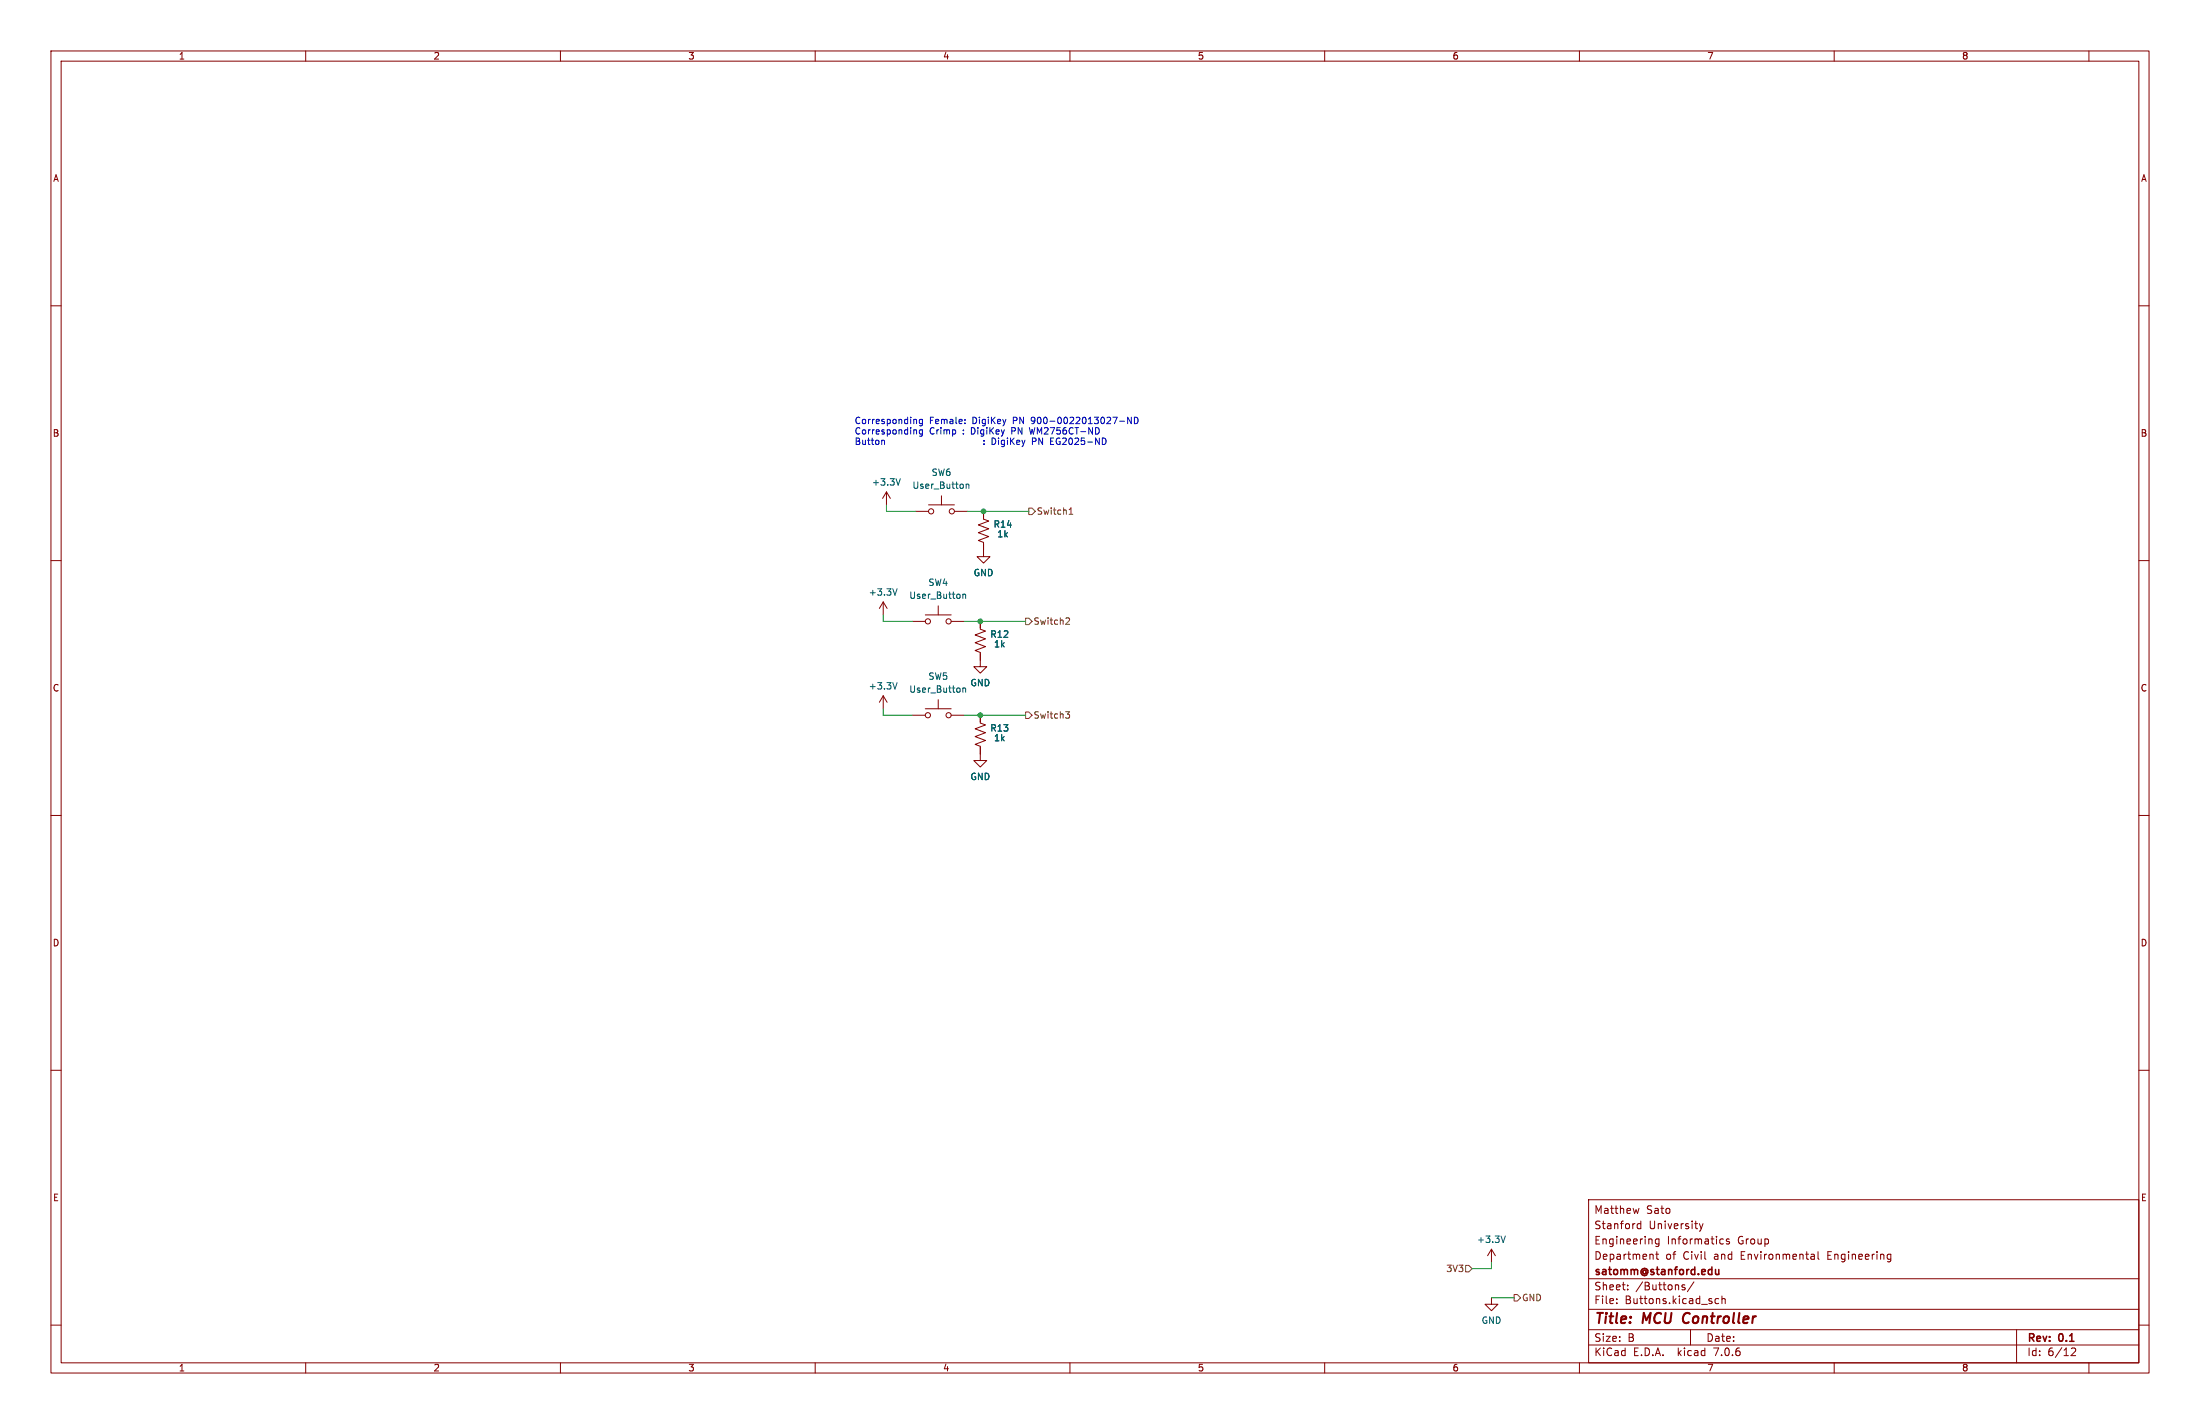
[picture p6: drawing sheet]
<svg xmlns="http://www.w3.org/2000/svg" width="432mm" height="279mm" viewBox="0 0 432 279" stroke-linecap="round" stroke-linejoin="round" font-family="sans-serif">
<g fill="none" stroke="#840000" stroke-width=".2">
<path d="M10 10h411.8v259.4h-411.8zM12 12h407.8v255.4h-407.8zM60 10v2M110 10v2M160 10v2M210 10v2M260 10v2M310 10v2M360 10v2M410 10v2M10 60h2M419.8 60h2"/>
<path d="M174 96.5l-.8 1.3M174 96.5v2.6M174 96.5l.8 1.3M182.2 99.1h5.1M184.8 97.3v1.8M10 110h2M173.4 118.1v2.6M173.4 118.1l-.8 1.3M173.4 118.1l.7 1.3M179.7 100.3h2.5M184.1 118.9v1.8M187.3 100.3h2.6"/>
<path d="M193 100.3v1.6l1.1 .3-2.1 .8 2.1 .8-2.1 .7 2.1 .8-2.1 .7 1 .4v2.8h1.3l-1.3 1.3-1.2-1.3h1.2M419.8 110h2M173.4 136.5l-.8 1.3M173.4 136.5v2.6M173.4 136.5l.7 1.3M179.1 121.9h2.5M181.6 139.1h5.1M181.6 120.7h5.1M184.1 137.3v1.8M186.7 121.9h2.5M192.4 121.9v1.5l1 .4-2 .8 2 .7-2 .8 2 .8-2 .7 1 .4v2.8h1.3l-1.3 1.3-1.3-1.3h1.3M10 160h2"/>
<path d="M179.1 140.3h2.5M186.7 140.3h2.5M192.4 140.3v1.6l1 .3-2 .8 2 .8-2 .7 2 .8-2 .8 1 .3v2.8h1.3l-1.3 1.3-1.3-1.3h1.3M419.8 160h2M10 210h2M419.8 210h2M311.8 235.4h108v32h-108zM321.7 237.1l-.3 1M322 239.6v1.5M10 260h2M292.7 254.6v1.3h1.3l-1.3 1.3-1.2-1.3h1.2M292.7 245.1l-.7 1.3"/>
<path d="M292.7 245.1v2.6M292.7 245.1l.8 1.3M311.8 256.9h108M311.8 250.9h108M317.3 255.6v.2M317.3 254.9v.1M319.5 252.9v.2M319.5 252.2v.1M322 240.2l-.4-.1-.3 .3 .2 .6h.5M324.4 246.2l.1 .9M325 246.1h.5M325.2 245.6v1.3l.3 .2"/>
<path d="M325.6 243.1v1.2l-.3 .3-.3-.1M325.6 243.2l-.4-.1-.3 .3 .1 .6h.6M330.7 252.2l-.4-.1-.2 .2 .1 .2 .5 .2v.3h-.6M332.5 251.5l-1.3 1.9M333.5 240.1l.4 1M333.9 241.1l-.4 .5M334.3 240.1l-.4 1M337.3 254.9l-.4-.1-.3 .3 .2 .6h.5M337.8 243.1l.5 .1M338 254.9l.2-.1 .3 .1 .1 .9M338 254.3v1.5M338.3 244l-.5 .1"/>
<path d="M339.4 243.2l-.4-.1-.2 .2 .1 .2 .5 .2v.3h-.6M355.6 246.1l.4 .1 .1 .9M356.1 247l-.5 .1M356.1 246.4l-.5 .1M356.8 245.6v1.3l.2 .2M370.7 246.1l.4 .1M371.1 247l-.4 .1M371.1 246.1v1.2l-.3 .3M419.8 260h2M60 267.4v2M110 267.4v2M160 267.4v2"/>
<path d="M210 267.4v2M260 267.4v2M310 267.4v2M311.8 263.9h108M311.8 260.9h108M331.8 260.9v3M360 267.4v2M395.8 260.9v6.5M406.5 264.6l.6-.1 .2 .1 .1 .3-.9 1.1h.9M410 267.4v2"/>
<circle cx="182.8" cy="100.3" r=".51"/>
<circle cx="186.8" cy="100.3" r=".51"/>
<circle cx="182.1" cy="121.9" r=".51"/>
<circle cx="186.2" cy="121.9" r=".51"/>
<circle cx="182.1" cy="140.3" r=".51"/>
<circle cx="186.2" cy="140.3" r=".51"/>
</g>
<path d="M330.6 257.9l-.1 .2a1.24 1.24 0 0 0 .1 1.4" fill="none" stroke="#840000" stroke-width=".4"/>
<path d="M336.7 249.1l.1 .9 .3 .1 .3-.2M337.4 249.1v1" fill="none" stroke="#840000" stroke-width=".3"/>
<path d="M176.7 93.9l-.4 1.3M189.6 95v.8M189.6 95.1l.5-.1 .1 .8M176.1 115.5l-.4 1.3M189 116.6v.8M189 116.7l.5-.1v.8M176.1 133.9l-.4 1.3M189 135v.8M189 135.1l.5-.1v.8M295.5 242.5l-.5 1.3" fill="none" stroke="#006464" stroke-width=".2"/>
<path d="M201.9 99.7h.7l.6 .6-.6 .7h-.7zM209.8 100.9h.8M209.8 100l.4-.4v1.3M201.3 121.3h.6l.7 .6-.7 .7h-.6zM201.3 139.7h.6l.7 .6-.7 .7h-.6zM209.1 139.6h.8l-.4 .5 .4 .1v.5l-.2 .2h-.4M209.4 121.2l.4 .1 .1 .3-.8 .9h.8M287.7 248.3h.6l.6 .6-.6 .7h-.6zM297.2 254h.6l.6 .6-.6 .7h-.6z" fill="none" stroke="#725600" stroke-width=".2"/>
<g fill="none" stroke="#0000c2" stroke-width=".2">
<path d="M173.2 86.4l.4 .2v.6M179.7 82.3l.2 .2v.6M179.7 84.3l.2 .2v.7M181 82.3v1l-.2 .3-.3-.1M181 84.3v1.1l-.2 .2-.3-.1M181 82.3h-.3l-.3 .2 .2 .6h.4M181 84.4l-.3-.1-.3 .3 .2 .5h.4M189.4 83v.1M189.4 82.3v.2M198.5 86.5l.6 .7M199.1 85.9l-.8 .8M199.7 86.4l-.1 .2v.4l.1 .2"/>
<path d="M200.2 86.7l-.6 .1M202 83.9l.3 1.3M203.1 85.9l.3 .3-.3 .4M213.5 86.7h.9M215.8 85.9v1.3l-.8-1.3v1.3M216.4 85.9a.64 .64 0 0 1 .7 .7 .64 .64 0 0 1-.7 .6zM219.7 82.6h1M222 81.9v1.2l-.7-1.2v1.2M222.7 81.9a.64 .64 0 0 1 .7 .6 .64 .64 0 0 1-.7 .6z"/>
</g>
<path d="M174 99.1v1.2h5.7M189.9 100.3h12M173.4 139.1v1.2h5.7M173.4 120.7v1.2h5.7M189.2 121.9h12.1M189.2 140.3h12.1M292.7 254.6h4.5M292.7 247.7v1.2h-3.8" fill="none" stroke="#009600" stroke-width=".2"/>
<g fill="#009600" stroke="#009600" stroke-width=".2">
<circle cx="192.4" cy="140.3" r=".46"/>
<circle cx="192.4" cy="121.9" r=".46"/>
<circle cx="193" cy="100.3" r=".46"/>
</g>
<g font-size="2.8" fill="#840000">
<text x="312.8" y="260.3">Title:</text>
<text x="322.5" y="260.3">MCU</text>
<text x="331.2" y="260.3">Controller</text>
</g>
<g font-size="2.1" fill="#840000">
<text x="312.8" y="238.4">Matthew</text>
<text x="323.1" y="238.4">Sato</text>
<text x="312.8" y="244.4">Engineering</text>
<text x="312.8" y="241.4">Stanford</text>
<text x="323.6" y="241.4">University</text>
<text x="327.2" y="244.4">Informatics</text>
<text x="341.1" y="244.4">Group</text>
<text x="312.8" y="250.6">satomm@stanford.edu</text>
<text x="312.8" y="247.4">Department</text>
<text x="326.9" y="247.4">of</text>
<text x="330.4" y="247.4">Civil</text>
<text x="336.6" y="247.4">and</text>
<text x="341.9" y="247.4">Environmental</text>
<text x="359.1" y="247.4">Engineering</text>
<text x="312.8" y="256.1">File:</text>
<text x="312.8" y="253.4">Sheet:</text>
<text x="318.9" y="256.1">Buttons.kicad_sch</text>
<text x="321" y="253.4">/Buttons/</text>
<text x="312.8" y="263.5">Size:</text>
<text x="319.5" y="263.5">B</text>
<text x="334.8" y="263.5">Date:</text>
<text x="397.8" y="263.7">Rev:</text>
<text x="404.2" y="263.7">0.1</text>
<text x="312.8" y="266.3">KiCad</text>
<text x="320.5" y="266.3">E.D.A.</text>
<text x="329.4" y="266.3">kicad</text>
<text x="336.6" y="266.3">7.0.6</text>
<text x="397.8" y="266.3">Id:</text>
<text x="401.9" y="266.3">6/12</text>
</g>
<g font-size="1.8" fill="#840000">
<text x="35" y="11.9">1</text>
<text x="85" y="11.9">2</text>
<text x="135" y="11.9">3</text>
<text x="185" y="11.9">4</text>
<text x="235" y="11.9">5</text>
<text x="285" y="11.9">6</text>
<text x="335" y="11.9">7</text>
<text x="385" y="11.9">8</text>
<text x="10.3" y="35.9">A</text>
<text x="420.1" y="35.9">A</text>
<text x="10.3" y="85.9">B</text>
<text x="420.1" y="85.9">B</text>
<text x="10.3" y="135.9">C</text>
<text x="420.1" y="135.9">C</text>
<text x="10.3" y="185.9">D</text>
<text x="420.1" y="185.9">D</text>
<text x="10.3" y="235.9">E</text>
<text x="420.1" y="235.9">E</text>
<text x="35" y="269.3">1</text>
<text x="85" y="269.3">2</text>
<text x="135" y="269.3">3</text>
<text x="185" y="269.3">4</text>
<text x="235" y="269.3">5</text>
<text x="285" y="269.3">6</text>
<text x="335" y="269.3">7</text>
<text x="385" y="269.3">8</text>
</g>
<g font-size="1.8" fill="#0000c2">
<text x="167.6" y="83.3">Corresponding</text>
<text x="182.4" y="83.3">Female:</text>
<text x="191" y="83.3">DigiKey</text>
<text x="199.1" y="83.3">PN</text>
<text x="202.9" y="83.3">900-0022013027-ND</text>
<text x="167.6" y="85.3">Corresponding</text>
<text x="167.6" y="87.4">Button</text>
<text x="182.4" y="85.3">Crimp</text>
<text x="189.1" y="85.3">:</text>
<text x="190.9" y="85.3">DigiKey</text>
<text x="192.1" y="87.4">DigiKey</text>
<text x="199" y="85.3">PN</text>
<text x="200.2" y="87.4">PN</text>
<text x="202.8" y="85.3">WM2756CT-ND</text>
<text x="204" y="87.4">EG2025-ND</text>
</g>
<g font-size="1.8" fill="#006464">
<text x="171" y="95.5">+3.3V</text>
<text x="182.7" y="93.6">SW6</text>
<text x="179" y="96.1">User_Button</text>
<text x="194.9" y="103.7">R14</text>
<text x="195.6" y="105.6">1k</text>
<text x="191" y="113.3">GND</text>
<text x="170.4" y="117.1">+3.3V</text>
<text x="178.4" y="117.7">User_Button</text>
<text x="182.1" y="115.2">SW4</text>
<text x="194.3" y="125.3">R12</text>
<text x="195" y="127.2">1k</text>
<text x="170.4" y="135.5">+3.3V</text>
<text x="178.4" y="136.1">User_Button</text>
<text x="182.1" y="133.6">SW5</text>
<text x="190.4" y="134.8">GND</text>
<text x="194.3" y="143.7">R13</text>
<text x="195" y="145.6">1k</text>
<text x="190.4" y="153.3">GND</text>
<text x="289.8" y="244.1">+3.3V</text>
<text x="290.7" y="259.9">GND</text>
</g>
<g font-size="1.8" fill="#725600">
<text x="203.4" y="101.2">Switch1</text>
<text x="202.8" y="122.8">Switch2</text>
<text x="202.8" y="141.2">Switch3</text>
<text x="283.8" y="249.8">3V3</text>
<text x="298.6" y="255.5">GND</text>
</g>
</svg>
